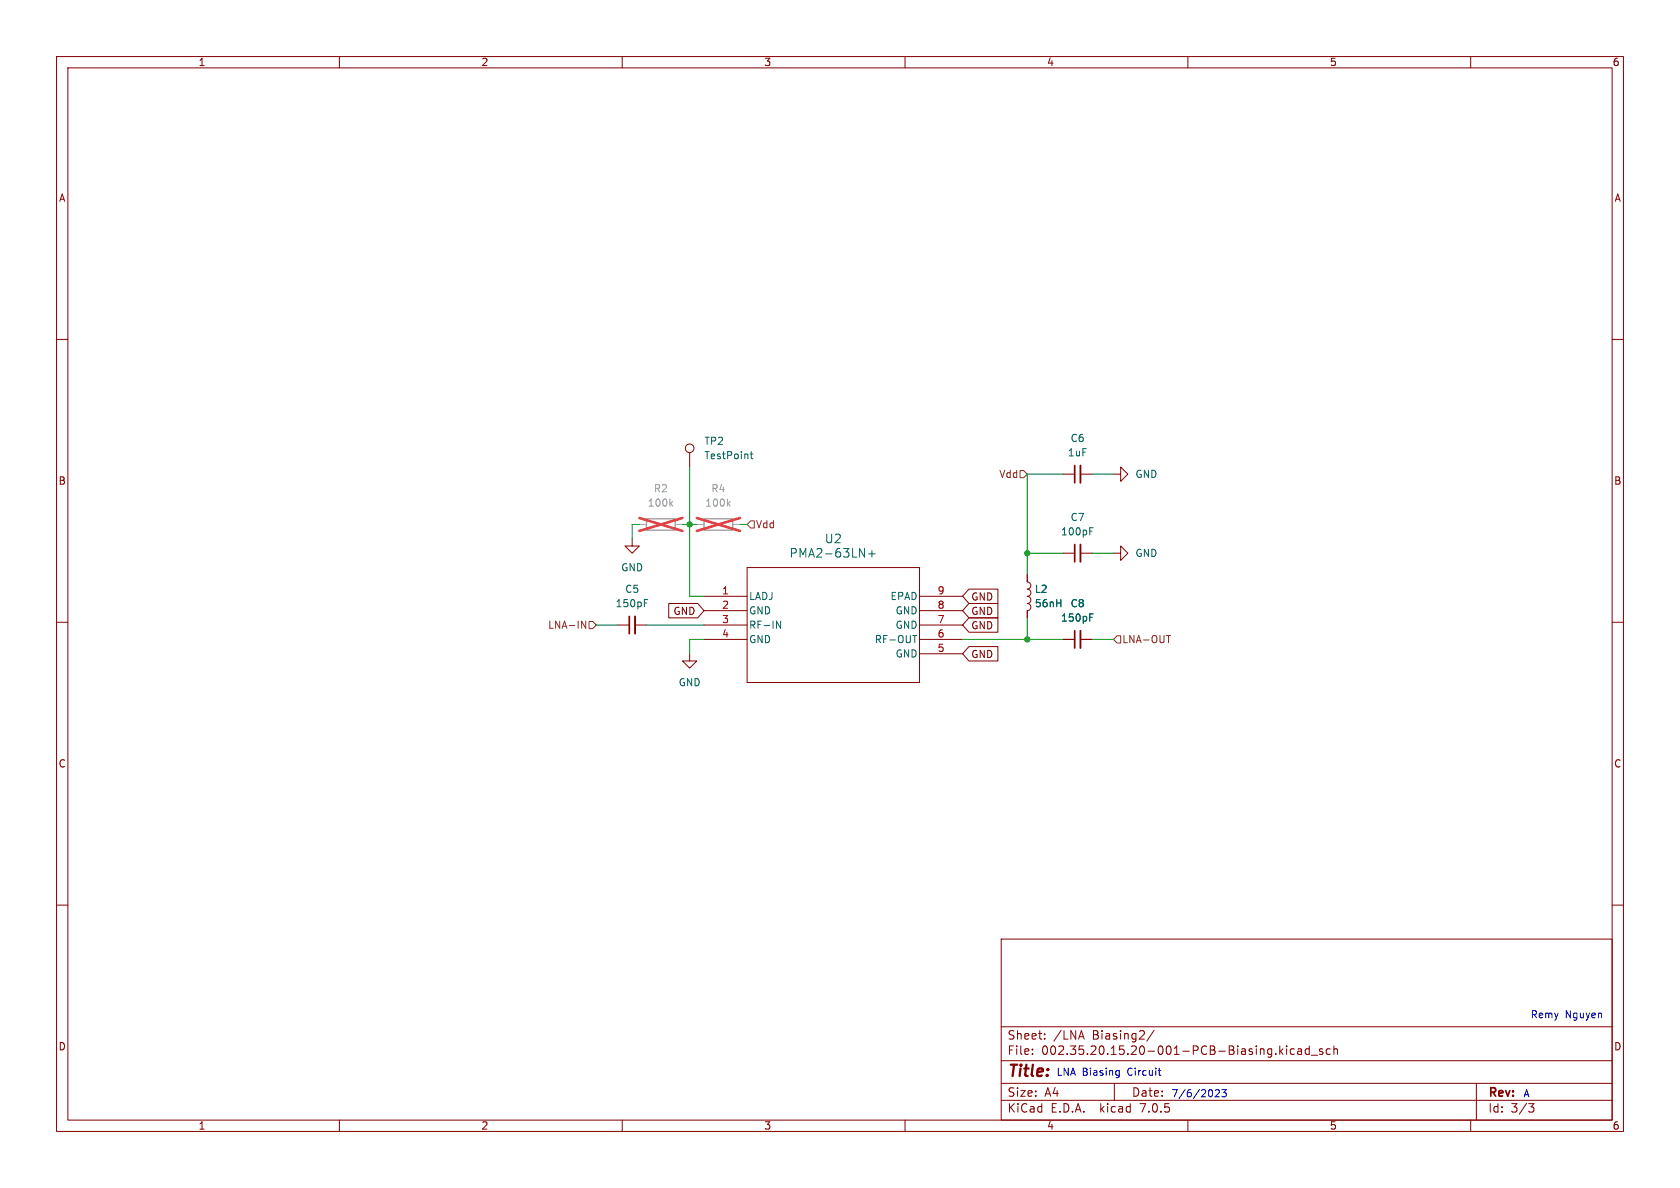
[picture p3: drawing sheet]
<svg xmlns="http://www.w3.org/2000/svg" width="297mm" height="210mm" viewBox="0 0 297 210" stroke-linecap="round" stroke-linejoin="round" font-family="sans-serif">
<g fill="none" stroke="#840000" stroke-width=".18">
<path d="M10 10h277v190h-277zM12 12h273v186h-273zM60 10v2M110 10v2M160 10v2M210 10v2M260 10v2M10 60h2M285 60h2M111.8 95.3v1.2h1.2l-1.2 1.3-1.3-1.3h1.3M121.9 80v2.6M188 83.8h2"/>
<path d="M188 97.8h2M191 83.8h2M191 97.8h2M196.8 97.8h1.3v-1.3l1.3 1.3-1.3 1.3v-1.3M196.8 83.8h1.3v-1.2l1.3 1.2-1.3 1.3v-1.3M10 110h2M109.2 110.5h2.1M112.3 110.5h2M118.2 106.7h5.1l1.2 1.3-1.2 1.2h-5.1zM121.9 115.6v1.2h1.3l-1.3 1.3-1.3-1.3h1.3M124.5 110.5h7.6M124.5 113h7.6"/>
<path d="M124.5 105.4h7.6M124.5 108h7.6M132.1 100.3h30.5v20.4h-30.5zM162.6 110.5h7.6M162.6 113h7.6M162.6 105.4h7.6M162.6 108h7.6M162.6 115.6h7.6M171.3 109.2h5.1v2.6h-5.1l-1.1-1.3zM171.3 104.1h5.1v2.6h-5.1l-1.1-1.3zM171.3 106.7h5.1v2.5h-5.1l-1.1-1.2zM171.3 114.3h5.1v2.5h-5.1l-1.1-1.2z"/>
<path d="M181.6 101.6v1.3a.64 .64 0 0 1 .6 .6 .64 .64 0 0 1-.6 .6 .64 .64 0 0 1 .6 .7 .64 .64 0 0 1-.6 .6 .64 .64 0 0 1 .6 .6 .64 .64 0 0 1-.6 .7 .64 .64 0 0 1 .6 .6 .64 .64 0 0 1-.6 .7v1.2M188 113h2M191 113h2M285 110h2M10 160h2M285 160h2M177 166h108v32h-108zM60 198v2M110 198v2M160 198v2M177 194.5h108M177 191.5h108"/>
<path d="M177 187.5h108M177 181.5h108M182.5 186.3v.1M182.5 185.5v.1M184.7 183.6v.1M184.7 182.8v.1M190.8 183.3h.7M191.2 182.2l.5 1.5M197 191.5v3M204 182.1l-1.3 2M210 198v2M226.4 185.8l.4 .6"/>
<path d="M226.8 185.4l-.6 .6M227.5 184.9v.1M227.5 185.4v1M228.8 185.5l-.4-.1-.3 .3v.4l.1 .2h.6M229.5 185.5h.5l.1 .9M230.1 185.8h-.5a.29 .29 0 0 0-.2 .3 .29 .29 0 0 0 .2 .3l.5-.1M231.5 185.5l-.5-.1-.3 .3v.4l.2 .2h.6M231.5 184.9v1.5M231.8 186.5h1.2M233.8 185.5l-.3-.1-.3 .2 .1 .2 .5 .2v.3h-.6M235.2 185.5l-.5-.1-.2 .3v.4l.1 .2h.6M235.8 185.5l.2-.1 .4 .1 .1 .9"/>
<path d="M235.8 184.9v1.5M260 198v2M261 191.5v6.5M270.2 195.1h1l-.5 .6 .4 .1 .1 .5-.3 .3h-.4"/>
<circle cx="121.9" cy="79.2" r=".76"/>
</g>
<path d="M191 82.3v3M191 96.3v3M112.3 109v3M191 111.5v3.1" fill="none" stroke="#840000" stroke-width=".33"/>
<path d="M190 82.3v3M190 96.3v3M111.3 109v3M190 111.5v3.1" fill="none" stroke="#840000" stroke-width=".3"/>
<path d="M132.8 79.8v1.1l.3 .2M132.6 80.3h.5M153.6 97.9h1.1M154.1 97.3v1.2M192.7 93.3h.6M113.9 106h.6M137.3 109.8l.7 1.3v-1.3M161.4 112.3h.7M192.7 108.5h.6" fill="none" stroke="#006464" stroke-width=".18"/>
<path d="M114.3 91.7h5.1v2h-5.1zM124.5 91.7h5v2h-5z" fill="none" stroke="#a1a1a1" stroke-width=".25"/>
<path d="M113 92.7h1.3M119.4 92.7h1.2M123.2 92.7h1.3M129.5 92.7h1.3" fill="none" stroke="#a1a1a1" stroke-width=".18"/>
<path d="M118.6 89l.3 .5M118.9 88.6l-.5 .5M128.7 89l.4 .5M129.1 88.6l-.5 .5" fill="none" stroke="#989898" stroke-width=".18"/>
<path d="M113 91.6l7.6 2.3M120.6 91.6l-7.6 2.3M123.2 91.6l7.6 2.3M130.8 91.6l-7.6 2.3" fill="none" stroke="#eb3a3d" stroke-width=".46"/>
<path d="M132.7 92.1h.6v1.2h-.6l-.6-.6zM180.3 83.2h.7l.6 .6-.6 .7h-.7zM102.8 109.8l.7 1.3v-1.3M104.1 109.9h.7l.6 .6-.6 .6h-.7zM197.5 112.4h.6v1.3h-.6l-.7-.7zM206.2 112.3h.7" fill="none" stroke="#725600" stroke-width=".18"/>
<path d="M197.5 189.2l.4 .1M197.9 189.2v1.1l-.2 .1-.3 .1M197.9 190l-.4 .1M204.8 189.2h.4M204.9 188.8v1.1l.3 .2M214.9 192.7l.4-.1 .3 .4-.8 .9h.8M216 192.6h.8l-.4 .5 .3 .1v.6l-.2 .1-.5-.1" fill="none" stroke="#0000c2" stroke-width=".18"/>
<g fill="none" stroke="#009600" stroke-width=".18">
<path d="M113 92.7h-1.2v2.6M120.6 92.7h2.6M121.9 82.6v22.8h2.6M130.8 92.7h1.3M181.6 97.8h6.4M188 83.8h-6.4v17.8M193 83.8h3.8M193 97.8h3.8M105.4 110.5h3.8M114.3 110.5h10.2M124.5 113h-2.6v2.6M170.2 113h17.8"/>
<path d="M181.6 109.2v3.8M193 113h3.8"/>
</g>
<g fill="#009600" stroke="#009600" stroke-width=".18">
<circle cx="181.6" cy="113" r=".46"/>
<circle cx="181.6" cy="97.8" r=".46"/>
<circle cx="121.9" cy="92.7" r=".46"/>
</g>
<text font-size="2.8" fill="#840000" x="178" y="190.8">Title:</text>
<g font-size="2.1" fill="#006464">
<text x="139.5" y="98.7">PMA2-63LN+</text>
<text x="145.8" y="96.2">U2</text>
</g>
<g font-size="2.1" fill="#840000">
<text x="178" y="183.9">Sheet:</text>
<text x="186.2" y="183.9">/LNA</text>
<text x="193" y="183.9">Biasing2/</text>
<text x="178" y="186.6">File:</text>
<text x="184" y="186.6">002.35.20.15.20-001-PCB-Biasing.kicad_sch</text>
<text x="178" y="196.8">KiCad</text>
<text x="178" y="194">Size:</text>
<text x="184.6" y="194">A4</text>
<text x="185.7" y="196.8">E.D.A.</text>
<text x="194.4" y="196.8">kicad</text>
<text x="200" y="194">Date:</text>
<text x="201.5" y="196.8">7.0.5</text>
<text x="263" y="194.2">Rev:</text>
<text x="263" y="196.8">Id:</text>
<text x="267" y="196.8">3/3</text>
</g>
<g font-size="1.8" fill="#840000">
<text x="35" y="11.8">1</text>
<text x="85" y="11.8">2</text>
<text x="135" y="11.8">3</text>
<text x="185" y="11.8">4</text>
<text x="235" y="11.8">5</text>
<text x="285" y="11.8">6</text>
<text x="10.4" y="35.8">A</text>
<text x="285.4" y="35.8">A</text>
<text x="10.3" y="85.8">B</text>
<text x="285.3" y="85.8">B</text>
<text x="171.6" y="106.3">GND</text>
<text x="119" y="108.9">GND</text>
<text x="171.6" y="111.4">GND</text>
<text x="171.6" y="108.9">GND</text>
<text x="171.6" y="116.5">GND</text>
<text x="10.3" y="135.8">C</text>
<text x="285.3" y="135.8">C</text>
<text x="10.3" y="185.8">D</text>
<text x="285.3" y="185.8">D</text>
<text x="35" y="199.8">1</text>
<text x="85" y="199.8">2</text>
<text x="135" y="199.8">3</text>
<text x="185" y="199.8">4</text>
<text x="235" y="199.8">5</text>
<text x="285" y="199.8">6</text>
</g>
<g font-size="1.8" fill="#006464">
<text x="124.5" y="78.8">TP2</text>
<text x="124.5" y="81.3">TestPoint</text>
<text x="188.7" y="80.8">1uF</text>
<text x="189.2" y="78.3">C6</text>
<text x="200.7" y="84.6">GND</text>
<text x="187.5" y="94.8">100pF</text>
<text x="189.2" y="92.3">C7</text>
<text x="109.8" y="101.2">GND</text>
<text x="200.7" y="98.6">GND</text>
<text x="108.8" y="107.5">150pF</text>
<text x="110.5" y="105">C5</text>
<text x="132.3" y="106.2">LADJ</text>
<text x="157.4" y="106.2">EPAD</text>
<text x="182.9" y="105">L2</text>
<text x="182.9" y="107.5">56nH</text>
<text x="189.2" y="107.5">C8</text>
<text x="132.3" y="111.3">RF-IN</text>
<text x="132.3" y="108.8">GND</text>
<text x="132.3" y="113.9">GND</text>
<text x="154.6" y="113.9">RF-OUT</text>
<text x="158.3" y="111.3">GND</text>
<text x="158.3" y="108.8">GND</text>
<text x="187.5" y="110">150pF</text>
<text x="158.3" y="116.4">GND</text>
<text x="119.9" y="121.5">GND</text>
</g>
<g font-size="1.8" fill="#989898">
<text x="114.4" y="89.7">100k</text>
<text x="115.5" y="87.2">R2</text>
<text x="124.6" y="89.7">100k</text>
<text x="125.7" y="87.2">R4</text>
</g>
<g font-size="1.8" fill="#725600">
<text x="176.6" y="84.6">Vdd</text>
<text x="133.5" y="93.5">Vdd</text>
<text x="96.9" y="111.3">LNA-IN</text>
<text x="198.3" y="113.9">LNA-OUT</text>
</g>
<g font-size="1.8" fill="#a90000">
<text x="127.6" y="105.2">1</text>
<text x="127.6" y="107.7">2</text>
<text x="165.7" y="107.7">8</text>
<text x="165.7" y="105.2">9</text>
<text x="127.6" y="110.2">3</text>
<text x="127.6" y="112.8">4</text>
<text x="165.7" y="112.8">6</text>
<text x="165.7" y="110.2">7</text>
<text x="165.7" y="115.3">5</text>
</g>
<g font-size="1.8" fill="#0000c2">
<text x="270.5" y="180.1">Remy</text>
<text x="276.6" y="180.1">Nguyen</text>
<text x="186.7" y="190.2">LNA Biasing</text>
<text x="199.3" y="190.2">Circuit</text>
<text x="207" y="194.1">7/6/2023</text>
<text x="269.2" y="194.1">A</text>
</g>
</svg>
